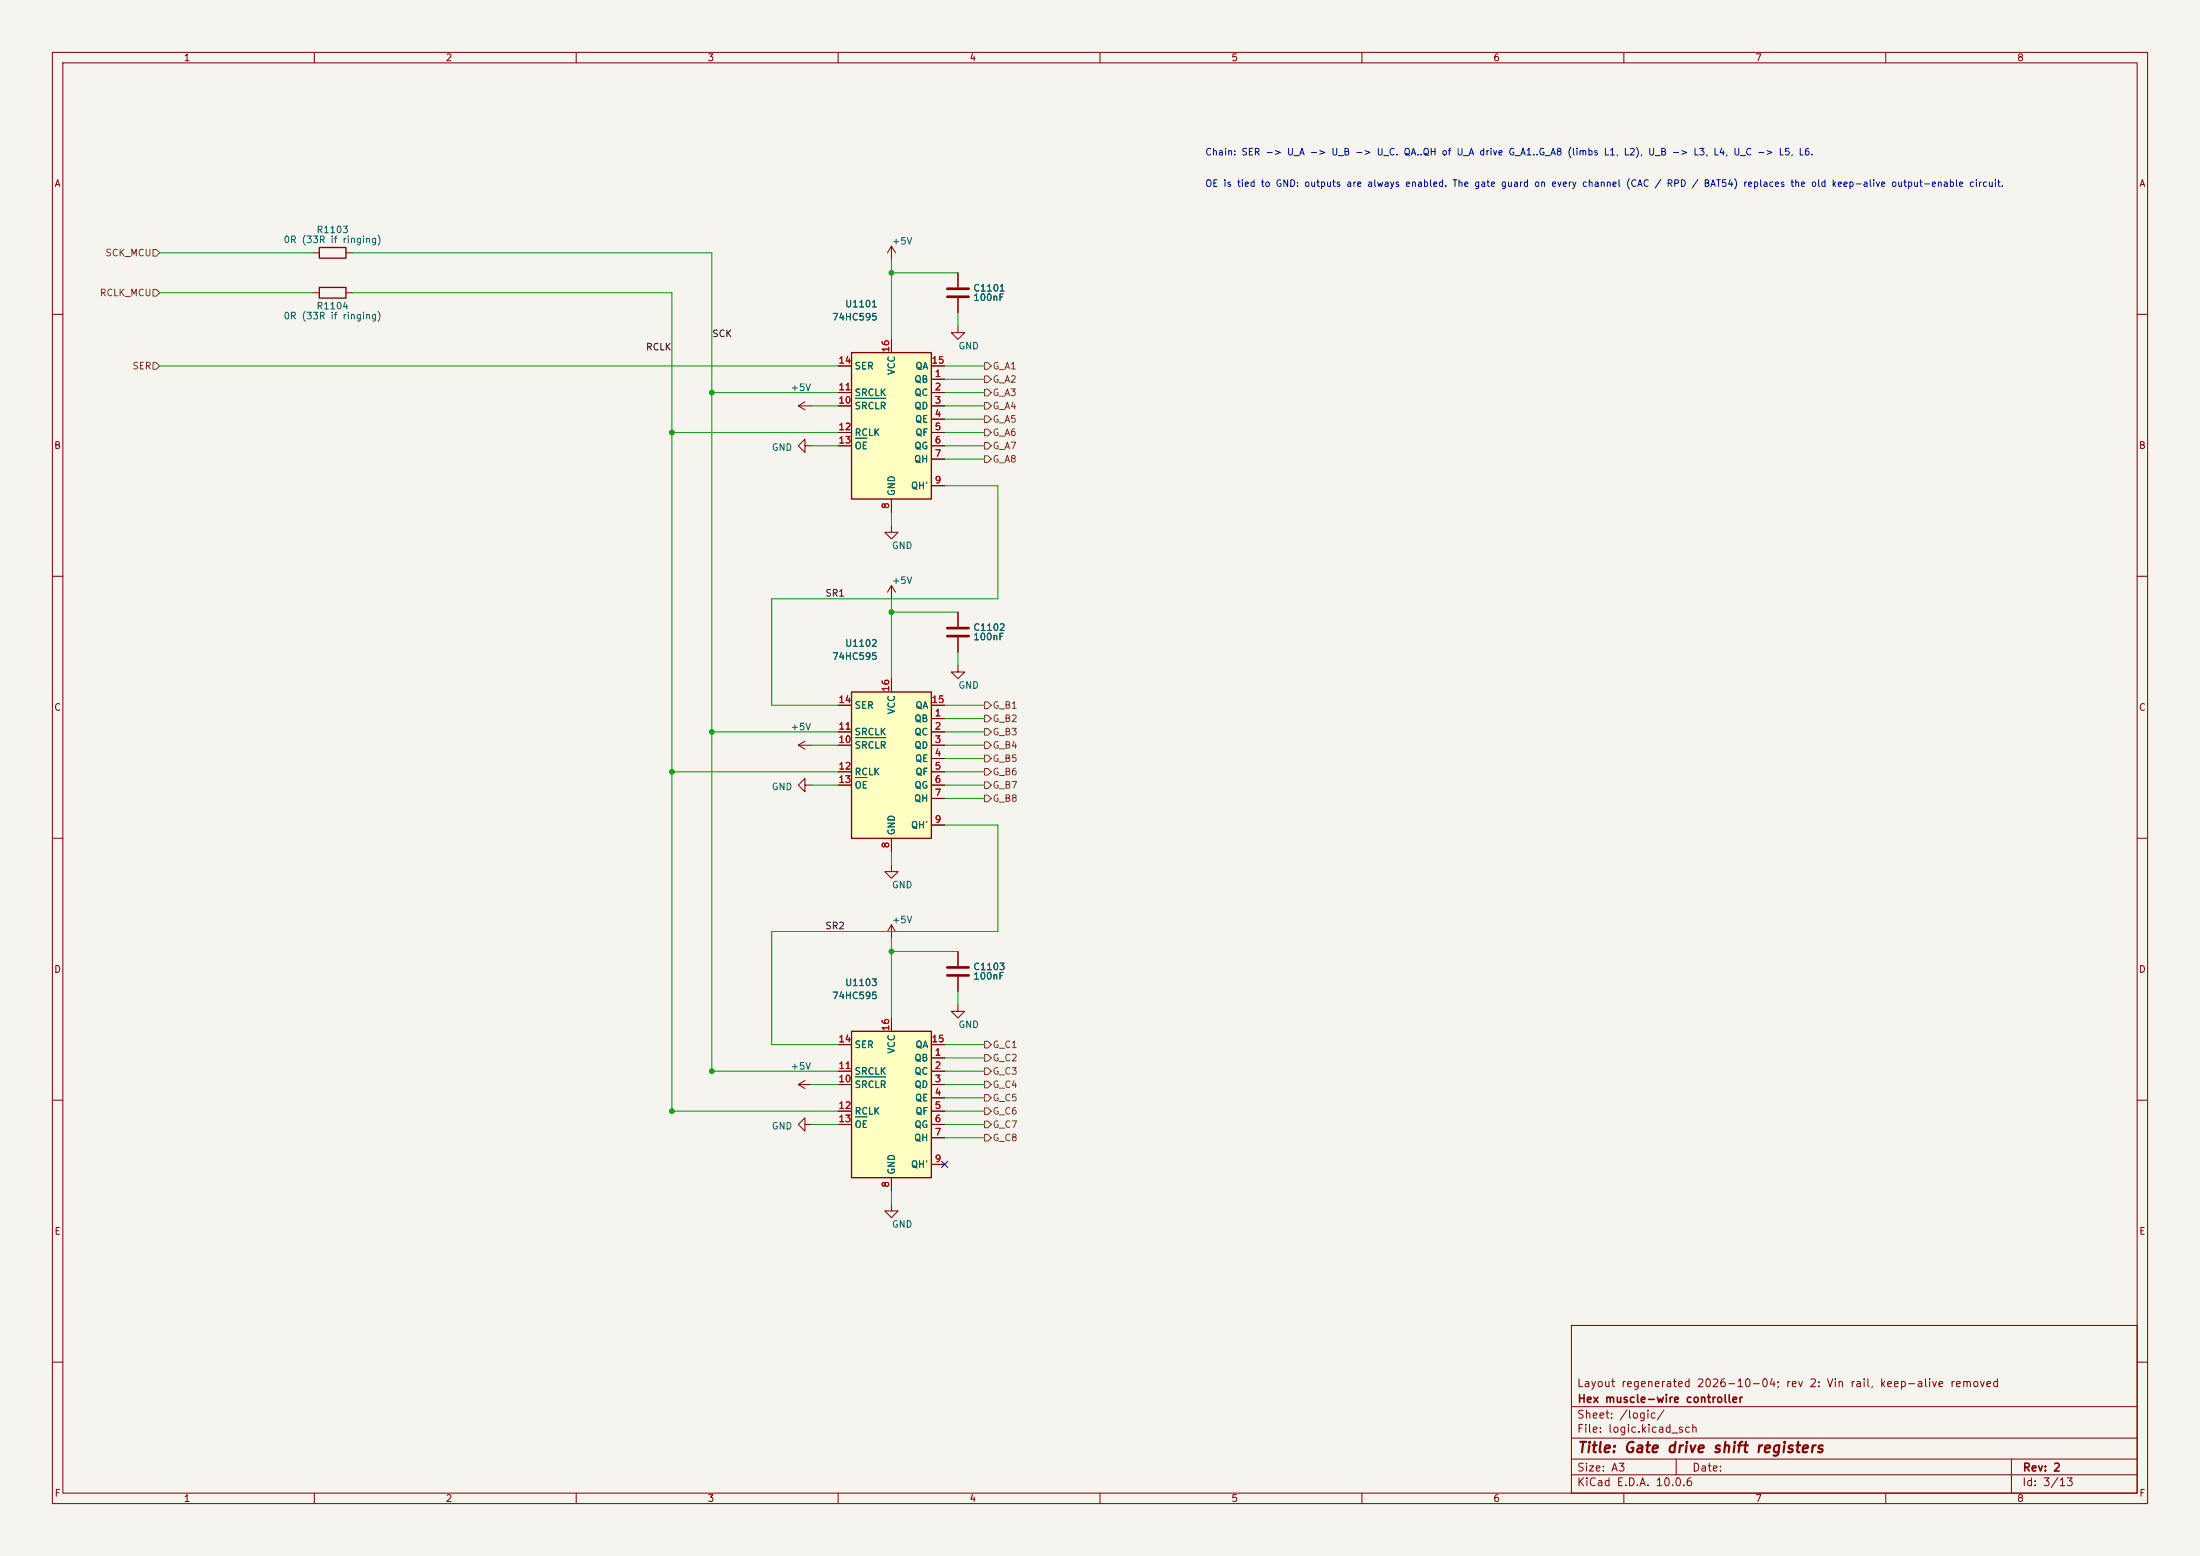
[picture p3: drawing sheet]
(kicad_sch (version 20230121) (generator eeschema)
 (paper "A3")
 (title_block (title "Gate drive shift registers") (rev "2") (company "Hex muscle-wire controller") (comment 1 "Layout regenerated 2026-10-04; rev 2: Vin rail, keep-alive removed"))
 (lib_symbols
  (symbol "Device:R" (pin_numbers hide) (pin_names (offset 0)) (in_bom yes) (on_board yes)
  (property "Reference" "R" (at 2.032 0 90) (effects (font (size 1.27 1.27))))
  (property "Value" "R" (at 0 0 90) (effects (font (size 1.27 1.27))))
  (property "Footprint" "" (at -1.778 0 90) (effects (font (size 1.27 1.27)) hide))
  (property "Datasheet" "~" (at 0 0 0) (effects (font (size 1.27 1.27)) hide))
  (symbol "R_0_1"
   (rectangle (start -1.016 -2.54) (end 1.016 2.54) (stroke (width 0.254) (type default)) (fill (type none))))
  (symbol "R_1_1"
   (pin passive line (at 0 3.81 270) (length 1.27) (name "~" (effects (font (size 1.27 1.27)))) (number "1" (effects (font (size 1.27 1.27)))))
   (pin passive line (at 0 -3.81 90) (length 1.27) (name "~" (effects (font (size 1.27 1.27)))) (number "2" (effects (font (size 1.27 1.27)))))))
  (symbol "Device:C" (pin_numbers hide) (pin_names (offset 0.254)) (in_bom yes) (on_board yes)
  (property "Reference" "C" (at 0.635 2.54 0) (effects (font (size 1.27 1.27)) (justify left)))
  (property "Value" "C" (at 0.635 -2.54 0) (effects (font (size 1.27 1.27)) (justify left)))
  (property "Footprint" "" (at 0.9652 -3.81 0) (effects (font (size 1.27 1.27)) hide))
  (property "Datasheet" "~" (at 0 0 0) (effects (font (size 1.27 1.27)) hide))
  (symbol "C_0_1"
   (polyline (pts (xy -2.032 -0.762) (xy 2.032 -0.762)) (stroke (width 0.508) (type default)) (fill (type none)))
   (polyline (pts (xy -2.032 0.762) (xy 2.032 0.762)) (stroke (width 0.508) (type default)) (fill (type none))))
  (symbol "C_1_1"
   (pin passive line (at 0 3.81 270) (length 2.794) (name "~" (effects (font (size 1.27 1.27)))) (number "1" (effects (font (size 1.27 1.27)))))
   (pin passive line (at 0 -3.81 90) (length 2.794) (name "~" (effects (font (size 1.27 1.27)))) (number "2" (effects (font (size 1.27 1.27)))))))
  (symbol "Device:D" (pin_numbers hide) (pin_names (offset 1.016) hide) (in_bom yes) (on_board yes)
  (property "Reference" "D" (at 0 2.54 0) (effects (font (size 1.27 1.27))))
  (property "Value" "D" (at 0 -2.54 0) (effects (font (size 1.27 1.27))))
  (property "Footprint" "" (at 0 0 0) (effects (font (size 1.27 1.27)) hide))
  (property "Datasheet" "~" (at 0 0 0) (effects (font (size 1.27 1.27)) hide))
  (property "Sim.Device" "D" (at 0 0 0) (effects (font (size 1.27 1.27)) hide))
  (property "Sim.Pins" "1=K 2=A" (at 0 0 0) (effects (font (size 1.27 1.27)) hide))
  (symbol "D_0_1"
   (polyline (pts (xy -1.27 1.27) (xy -1.27 -1.27)) (stroke (width 0.254) (type default)) (fill (type none)))
   (polyline (pts (xy 1.27 0) (xy -1.27 0)) (stroke (width 0) (type default)) (fill (type none)))
   (polyline (pts (xy 1.27 1.27) (xy 1.27 -1.27) (xy -1.27 0) (xy 1.27 1.27)) (stroke (width 0.254) (type default)) (fill (type none))))
  (symbol "D_1_1"
   (pin passive line (at -3.81 0 0) (length 2.54) (name "K" (effects (font (size 1.27 1.27)))) (number "1" (effects (font (size 1.27 1.27)))))
   (pin passive line (at 3.81 0 180) (length 2.54) (name "A" (effects (font (size 1.27 1.27)))) (number "2" (effects (font (size 1.27 1.27)))))))
  (symbol "hex_ctrl:Q_NMOS_GSD" (pin_names (offset 0) hide) (in_bom yes) (on_board yes)
  (property "Reference" "Q" (at 5.08 1.27 0) (effects (font (size 1.27 1.27)) (justify left)))
  (property "Value" "Q_NMOS_GSD" (at 5.08 -1.27 0) (effects (font (size 1.27 1.27)) (justify left)))
  (property "Footprint" "" (at 5.08 2.54 0) (effects (font (size 1.27 1.27)) hide))
  (property "Datasheet" "~" (at 0 0 0) (effects (font (size 1.27 1.27)) hide))
  (symbol "Q_NMOS_GSD_0_1"
   (polyline (pts (xy 0.254 0) (xy -2.54 0)) (stroke (width 0) (type default)) (fill (type none)))
   (polyline (pts (xy 0.254 1.905) (xy 0.254 -1.905)) (stroke (width 0.254) (type default)) (fill (type none)))
   (polyline (pts (xy 0.762 -1.27) (xy 0.762 -2.286)) (stroke (width 0.254) (type default)) (fill (type none)))
   (polyline (pts (xy 0.762 0.508) (xy 0.762 -0.508)) (stroke (width 0.254) (type default)) (fill (type none)))
   (polyline (pts (xy 0.762 2.286) (xy 0.762 1.27)) (stroke (width 0.254) (type default)) (fill (type none)))
   (polyline (pts (xy 2.54 2.54) (xy 2.54 1.778)) (stroke (width 0) (type default)) (fill (type none)))
   (polyline (pts (xy 2.54 -2.54) (xy 2.54 0) (xy 0.762 0)) (stroke (width 0) (type default)) (fill (type none)))
   (polyline (pts (xy 0.762 -1.778) (xy 3.302 -1.778) (xy 3.302 1.778) (xy 0.762 1.778)) (stroke (width 0) (type default)) (fill (type none)))
   (polyline (pts (xy 1.016 0) (xy 2.032 0.381) (xy 2.032 -0.381) (xy 1.016 0)) (stroke (width 0) (type default)) (fill (type outline)))
   (polyline (pts (xy 2.794 0.508) (xy 2.921 0.381) (xy 3.683 0.381) (xy 3.81 0.254)) (stroke (width 0) (type default)) (fill (type none)))
   (polyline (pts (xy 3.302 0.381) (xy 2.921 -0.254) (xy 3.683 -0.254) (xy 3.302 0.381)) (stroke (width 0) (type default)) (fill (type none)))
   (circle (center 1.651 0) (radius 2.794) (stroke (width 0.254) (type default)) (fill (type none)))
   (circle (center 2.54 -1.778) (radius 0.254) (stroke (width 0) (type default)) (fill (type outline)))
   (circle (center 2.54 1.778) (radius 0.254) (stroke (width 0) (type default)) (fill (type outline))))
  (symbol "Q_NMOS_GSD_1_1"
   (pin input line (at -5.08 0 0) (length 2.54) (name "G" (effects (font (size 1.27 1.27)))) (number "1" (effects (font (size 1.27 1.27)))))
   (pin passive line (at 2.54 -5.08 90) (length 2.54) (name "S" (effects (font (size 1.27 1.27)))) (number "2" (effects (font (size 1.27 1.27)))))
   (pin passive line (at 2.54 5.08 270) (length 2.54) (name "D" (effects (font (size 1.27 1.27)))) (number "3" (effects (font (size 1.27 1.27)))))))
  (symbol "hex_ctrl:SolderJumper_2_Open" (pin_names (offset 0) hide) (in_bom yes) (on_board yes)
  (property "Reference" "JP" (at 0 2.032 0) (effects (font (size 1.27 1.27))))
  (property "Value" "SolderJumper_2_Open" (at 0 -2.54 0) (effects (font (size 1.27 1.27))))
  (property "Footprint" "" (at 0 0 0) (effects (font (size 1.27 1.27)) hide))
  (property "Datasheet" "~" (at 0 0 0) (effects (font (size 1.27 1.27)) hide))
  (symbol "SolderJumper_2_Open_0_1"
   (arc (start -0.254 1.016) (mid -1.2656 0) (end -0.254 -1.016) (stroke (width 0) (type default)) (fill (type none)))
   (arc (start -0.254 1.016) (mid -1.2656 0) (end -0.254 -1.016) (stroke (width 0) (type default)) (fill (type outline)))
   (polyline (pts (xy -0.254 1.016) (xy -0.254 -1.016)) (stroke (width 0) (type default)) (fill (type none)))
   (polyline (pts (xy 0.254 1.016) (xy 0.254 -1.016)) (stroke (width 0) (type default)) (fill (type none)))
   (arc (start 0.254 -1.016) (mid 1.2656 0) (end 0.254 1.016) (stroke (width 0) (type default)) (fill (type none)))
   (arc (start 0.254 -1.016) (mid 1.2656 0) (end 0.254 1.016) (stroke (width 0) (type default)) (fill (type outline))))
  (symbol "SolderJumper_2_Open_1_1"
   (pin passive line (at -3.81 0 0) (length 2.54) (name "A" (effects (font (size 1.27 1.27)))) (number "1" (effects (font (size 1.27 1.27)))))
   (pin passive line (at 3.81 0 180) (length 2.54) (name "B" (effects (font (size 1.27 1.27)))) (number "2" (effects (font (size 1.27 1.27)))))))
  (symbol "74xx:74HC595" (in_bom yes) (on_board yes)
  (property "Reference" "U" (at -7.62 13.97 0) (effects (font (size 1.27 1.27))))
  (property "Value" "74HC595" (at -7.62 -16.51 0) (effects (font (size 1.27 1.27))))
  (property "Footprint" "" (at 0 0 0) (effects (font (size 1.27 1.27)) hide))
  (property "Datasheet" "http://www.ti.com/lit/ds/symlink/sn74hc595.pdf" (at 0 0 0) (effects (font (size 1.27 1.27)) hide))
  (symbol "74HC595_1_0"
   (pin tri_state line (at 10.16 7.62 180) (length 2.54) (name "QB" (effects (font (size 1.27 1.27)))) (number "1" (effects (font (size 1.27 1.27)))))
   (pin input line (at -10.16 2.54 0) (length 2.54) (name "~{SRCLR}" (effects (font (size 1.27 1.27)))) (number "10" (effects (font (size 1.27 1.27)))))
   (pin input line (at -10.16 5.08 0) (length 2.54) (name "SRCLK" (effects (font (size 1.27 1.27)))) (number "11" (effects (font (size 1.27 1.27)))))
   (pin input line (at -10.16 -2.54 0) (length 2.54) (name "RCLK" (effects (font (size 1.27 1.27)))) (number "12" (effects (font (size 1.27 1.27)))))
   (pin input line (at -10.16 -5.08 0) (length 2.54) (name "~{OE}" (effects (font (size 1.27 1.27)))) (number "13" (effects (font (size 1.27 1.27)))))
   (pin input line (at -10.16 10.16 0) (length 2.54) (name "SER" (effects (font (size 1.27 1.27)))) (number "14" (effects (font (size 1.27 1.27)))))
   (pin tri_state line (at 10.16 10.16 180) (length 2.54) (name "QA" (effects (font (size 1.27 1.27)))) (number "15" (effects (font (size 1.27 1.27)))))
   (pin power_in line (at 0 15.24 270) (length 2.54) (name "VCC" (effects (font (size 1.27 1.27)))) (number "16" (effects (font (size 1.27 1.27)))))
   (pin tri_state line (at 10.16 5.08 180) (length 2.54) (name "QC" (effects (font (size 1.27 1.27)))) (number "2" (effects (font (size 1.27 1.27)))))
   (pin tri_state line (at 10.16 2.54 180) (length 2.54) (name "QD" (effects (font (size 1.27 1.27)))) (number "3" (effects (font (size 1.27 1.27)))))
   (pin tri_state line (at 10.16 0 180) (length 2.54) (name "QE" (effects (font (size 1.27 1.27)))) (number "4" (effects (font (size 1.27 1.27)))))
   (pin tri_state line (at 10.16 -2.54 180) (length 2.54) (name "QF" (effects (font (size 1.27 1.27)))) (number "5" (effects (font (size 1.27 1.27)))))
   (pin tri_state line (at 10.16 -5.08 180) (length 2.54) (name "QG" (effects (font (size 1.27 1.27)))) (number "6" (effects (font (size 1.27 1.27)))))
   (pin tri_state line (at 10.16 -7.62 180) (length 2.54) (name "QH" (effects (font (size 1.27 1.27)))) (number "7" (effects (font (size 1.27 1.27)))))
   (pin power_in line (at 0 -17.78 90) (length 2.54) (name "GND" (effects (font (size 1.27 1.27)))) (number "8" (effects (font (size 1.27 1.27)))))
   (pin output line (at 10.16 -12.7 180) (length 2.54) (name "QH'" (effects (font (size 1.27 1.27)))) (number "9" (effects (font (size 1.27 1.27))))))
  (symbol "74HC595_1_1"
   (rectangle (start -7.62 12.7) (end 7.62 -15.24) (stroke (width 0.254) (type default)) (fill (type background)))))
  (symbol "power:+5V" (power) (pin_names (offset 0)) (in_bom yes) (on_board yes)
  (property "Reference" "#PWR" (at 0 -3.81 0) (effects (font (size 1.27 1.27)) hide))
  (property "Value" "+5V" (at 0 3.556 0) (effects (font (size 1.27 1.27))))
  (property "Footprint" "" (at 0 0 0) (effects (font (size 1.27 1.27)) hide))
  (property "Datasheet" "" (at 0 0 0) (effects (font (size 1.27 1.27)) hide))
  (symbol "+5V_0_1"
   (polyline (pts (xy -0.762 1.27) (xy 0 2.54)) (stroke (width 0) (type default)) (fill (type none)))
   (polyline (pts (xy 0 0) (xy 0 2.54)) (stroke (width 0) (type default)) (fill (type none)))
   (polyline (pts (xy 0 2.54) (xy 0.762 1.27)) (stroke (width 0) (type default)) (fill (type none))))
  (symbol "+5V_1_1"
   (pin power_in line (at 0 0 90) (length 0) hide (name "+5V" (effects (font (size 1.27 1.27)))) (number "1" (effects (font (size 1.27 1.27)))))))
  (symbol "power:GND" (power) (pin_names (offset 0)) (in_bom yes) (on_board yes)
  (property "Reference" "#PWR" (at 0 -6.35 0) (effects (font (size 1.27 1.27)) hide))
  (property "Value" "GND" (at 0 -3.81 0) (effects (font (size 1.27 1.27))))
  (property "Footprint" "" (at 0 0 0) (effects (font (size 1.27 1.27)) hide))
  (property "Datasheet" "" (at 0 0 0) (effects (font (size 1.27 1.27)) hide))
  (symbol "GND_0_1"
   (polyline (pts (xy 0 0) (xy 0 -1.27) (xy 1.27 -1.27) (xy 0 -2.54) (xy -1.27 -1.27) (xy 0 -1.27)) (stroke (width 0) (type default)) (fill (type none))))
  (symbol "GND_1_1"
   (pin power_in line (at 0 0 270) (length 0) hide (name "GND" (effects (font (size 1.27 1.27)))) (number "1" (effects (font (size 1.27 1.27))))))))
 (symbol (lib_id "74xx:74HC595") (at 170.18 80.01 0) (unit 1) (in_bom yes) (on_board yes) (dnp no)
  (property "Reference" "U1101" (at 167.64 58.01 0) (effects (font (size 1.27 1.27)) (justify right)))
  (property "Value" "74HC595" (at 167.64 60.51 0) (effects (font (size 1.27 1.27)) (justify right)))
  (property "Footprint" "Package_SO:TSSOP-16_4.4x5mm_P0.65mm" (at 170.18 85.01 0) (effects (font (size 1.27 1.27)) (justify left) hide))
  (property "Datasheet" "~" (at 170.18 80.01 0) (effects (font (size 1.27 1.27)) (justify left) hide)) (pin "1") (pin "10") (pin "11") (pin "12") (pin "13") (pin "14") (pin "15") (pin "16") (pin "2") (pin "3") (pin "4") (pin "5") (pin "6") (pin "7") (pin "8") (pin "9"))
 (wire (pts (xy 170.18 64.77) (xy 170.18 52.07)) (stroke (width 0) (type default)))
 (junction (at 170.18 52.07) (diameter 0) (color 0 0 0 0))
 (wire (pts (xy 170.18 52.07) (xy 170.18 49.53)) (stroke (width 0) (type default)))
 (symbol (lib_id "power:+5V") (at 170.18 49.53 0) (unit 1) (in_bom no) (on_board yes) (dnp no)
  (property "Reference" "#PWR1101" (at 170.18 53.53 0) (effects (font (size 1.27 1.27)) (justify left) hide))
  (property "Value" "+5V" (at 170.18 46.03 0) (effects (font (size 1.27 1.27)) (justify left)))
  (property "Footprint" "" (at 170.18 54.53 0) (effects (font (size 1.27 1.27)) (justify left) hide))
  (property "Datasheet" "~" (at 170.18 49.53 0) (effects (font (size 1.27 1.27)) (justify left) hide)) (pin "1"))
 (symbol (lib_id "Device:C") (at 182.88 55.88 0) (unit 1) (in_bom yes) (on_board yes) (dnp no)
  (property "Reference" "C1101" (at 185.712 54.98 0) (effects (font (size 1.27 1.27)) (justify left)))
  (property "Value" "100nF" (at 185.712 56.78 0) (effects (font (size 1.27 1.27)) (justify left)))
  (property "Footprint" "Capacitor_SMD:C_0402_1005Metric" (at 182.88 60.88 0) (effects (font (size 1.27 1.27)) (justify left) hide))
  (property "Datasheet" "~" (at 182.88 55.88 0) (effects (font (size 1.27 1.27)) (justify left) hide)) (pin "1") (pin "2"))
 (wire (pts (xy 170.18 52.07) (xy 182.88 52.07)) (stroke (width 0) (type default)))
 (wire (pts (xy 182.88 59.69) (xy 182.88 62.23)) (stroke (width 0) (type default)))
 (symbol (lib_id "power:GND") (at 182.88 62.23 0) (unit 1) (in_bom no) (on_board yes) (dnp no)
  (property "Reference" "#PWR1102" (at 182.88 66.23 0) (effects (font (size 1.27 1.27)) (justify left) hide))
  (property "Value" "GND" (at 182.88 66.03 0) (effects (font (size 1.27 1.27)) (justify left)))
  (property "Footprint" "" (at 182.88 67.23 0) (effects (font (size 1.27 1.27)) (justify left) hide))
  (property "Datasheet" "~" (at 182.88 62.23 0) (effects (font (size 1.27 1.27)) (justify left) hide)) (pin "1"))
 (wire (pts (xy 170.18 97.79) (xy 170.18 100.33)) (stroke (width 0) (type default)))
 (symbol (lib_id "power:GND") (at 170.18 100.33 0) (unit 1) (in_bom no) (on_board yes) (dnp no)
  (property "Reference" "#PWR1103" (at 170.18 104.33 0) (effects (font (size 1.27 1.27)) (justify left) hide))
  (property "Value" "GND" (at 170.18 104.13 0) (effects (font (size 1.27 1.27)) (justify left)))
  (property "Footprint" "" (at 170.18 105.33 0) (effects (font (size 1.27 1.27)) (justify left) hide))
  (property "Datasheet" "~" (at 170.18 100.33 0) (effects (font (size 1.27 1.27)) (justify left) hide)) (pin "1"))
 (wire (pts (xy 160.02 77.47) (xy 154.94 77.47)) (stroke (width 0) (type default)))
 (symbol (lib_id "power:+5V") (at 154.94 77.47 90) (unit 1) (in_bom no) (on_board yes) (dnp no)
  (property "Reference" "#PWR1104" (at 154.94 81.47 90) (effects (font (size 1.27 1.27)) (justify left) hide))
  (property "Value" "+5V" (at 154.94 73.97 90) (effects (font (size 1.27 1.27)) (justify left)))
  (property "Footprint" "" (at 154.94 82.47 0) (effects (font (size 1.27 1.27)) (justify left) hide))
  (property "Datasheet" "~" (at 154.94 77.47 0) (effects (font (size 1.27 1.27)) (justify left) hide)) (pin "1"))
 (wire (pts (xy 180.34 69.85) (xy 187.96 69.85)) (stroke (width 0) (type default)))
 (hierarchical_label "G_A1" (shape output) (at 187.96 69.85 0) (effects (font (size 1.27 1.27)) (justify left)))
 (wire (pts (xy 180.34 72.39) (xy 187.96 72.39)) (stroke (width 0) (type default)))
 (hierarchical_label "G_A2" (shape output) (at 187.96 72.39 0) (effects (font (size 1.27 1.27)) (justify left)))
 (wire (pts (xy 180.34 74.93) (xy 187.96 74.93)) (stroke (width 0) (type default)))
 (hierarchical_label "G_A3" (shape output) (at 187.96 74.93 0) (effects (font (size 1.27 1.27)) (justify left)))
 (wire (pts (xy 180.34 77.47) (xy 187.96 77.47)) (stroke (width 0) (type default)))
 (hierarchical_label "G_A4" (shape output) (at 187.96 77.47 0) (effects (font (size 1.27 1.27)) (justify left)))
 (wire (pts (xy 180.34 80.01) (xy 187.96 80.01)) (stroke (width 0) (type default)))
 (hierarchical_label "G_A5" (shape output) (at 187.96 80.01 0) (effects (font (size 1.27 1.27)) (justify left)))
 (wire (pts (xy 180.34 82.55) (xy 187.96 82.55)) (stroke (width 0) (type default)))
 (hierarchical_label "G_A6" (shape output) (at 187.96 82.55 0) (effects (font (size 1.27 1.27)) (justify left)))
 (wire (pts (xy 180.34 85.09) (xy 187.96 85.09)) (stroke (width 0) (type default)))
 (hierarchical_label "G_A7" (shape output) (at 187.96 85.09 0) (effects (font (size 1.27 1.27)) (justify left)))
 (wire (pts (xy 180.34 87.63) (xy 187.96 87.63)) (stroke (width 0) (type default)))
 (hierarchical_label "G_A8" (shape output) (at 187.96 87.63 0) (effects (font (size 1.27 1.27)) (justify left)))
 (symbol (lib_id "74xx:74HC595") (at 170.18 144.78 0) (unit 1) (in_bom yes) (on_board yes) (dnp no)
  (property "Reference" "U1102" (at 167.64 122.78 0) (effects (font (size 1.27 1.27)) (justify right)))
  (property "Value" "74HC595" (at 167.64 125.28 0) (effects (font (size 1.27 1.27)) (justify right)))
  (property "Footprint" "Package_SO:TSSOP-16_4.4x5mm_P0.65mm" (at 170.18 149.78 0) (effects (font (size 1.27 1.27)) (justify left) hide))
  (property "Datasheet" "~" (at 170.18 144.78 0) (effects (font (size 1.27 1.27)) (justify left) hide)) (pin "1") (pin "10") (pin "11") (pin "12") (pin "13") (pin "14") (pin "15") (pin "16") (pin "2") (pin "3") (pin "4") (pin "5") (pin "6") (pin "7") (pin "8") (pin "9"))
 (wire (pts (xy 170.18 129.54) (xy 170.18 116.84)) (stroke (width 0) (type default)))
 (junction (at 170.18 116.84) (diameter 0) (color 0 0 0 0))
 (wire (pts (xy 170.18 116.84) (xy 170.18 114.3)) (stroke (width 0) (type default)))
 (symbol (lib_id "power:+5V") (at 170.18 114.3 0) (unit 1) (in_bom no) (on_board yes) (dnp no)
  (property "Reference" "#PWR1105" (at 170.18 118.3 0) (effects (font (size 1.27 1.27)) (justify left) hide))
  (property "Value" "+5V" (at 170.18 110.8 0) (effects (font (size 1.27 1.27)) (justify left)))
  (property "Footprint" "" (at 170.18 119.3 0) (effects (font (size 1.27 1.27)) (justify left) hide))
  (property "Datasheet" "~" (at 170.18 114.3 0) (effects (font (size 1.27 1.27)) (justify left) hide)) (pin "1"))
 (symbol (lib_id "Device:C") (at 182.88 120.65 0) (unit 1) (in_bom yes) (on_board yes) (dnp no)
  (property "Reference" "C1102" (at 185.712 119.75 0) (effects (font (size 1.27 1.27)) (justify left)))
  (property "Value" "100nF" (at 185.712 121.55 0) (effects (font (size 1.27 1.27)) (justify left)))
  (property "Footprint" "Capacitor_SMD:C_0402_1005Metric" (at 182.88 125.65 0) (effects (font (size 1.27 1.27)) (justify left) hide))
  (property "Datasheet" "~" (at 182.88 120.65 0) (effects (font (size 1.27 1.27)) (justify left) hide)) (pin "1") (pin "2"))
 (wire (pts (xy 170.18 116.84) (xy 182.88 116.84)) (stroke (width 0) (type default)))
 (wire (pts (xy 182.88 124.46) (xy 182.88 127)) (stroke (width 0) (type default)))
 (symbol (lib_id "power:GND") (at 182.88 127 0) (unit 1) (in_bom no) (on_board yes) (dnp no)
  (property "Reference" "#PWR1106" (at 182.88 131 0) (effects (font (size 1.27 1.27)) (justify left) hide))
  (property "Value" "GND" (at 182.88 130.8 0) (effects (font (size 1.27 1.27)) (justify left)))
  (property "Footprint" "" (at 182.88 132 0) (effects (font (size 1.27 1.27)) (justify left) hide))
  (property "Datasheet" "~" (at 182.88 127 0) (effects (font (size 1.27 1.27)) (justify left) hide)) (pin "1"))
 (wire (pts (xy 170.18 162.56) (xy 170.18 165.1)) (stroke (width 0) (type default)))
 (symbol (lib_id "power:GND") (at 170.18 165.1 0) (unit 1) (in_bom no) (on_board yes) (dnp no)
  (property "Reference" "#PWR1107" (at 170.18 169.1 0) (effects (font (size 1.27 1.27)) (justify left) hide))
  (property "Value" "GND" (at 170.18 168.9 0) (effects (font (size 1.27 1.27)) (justify left)))
  (property "Footprint" "" (at 170.18 170.1 0) (effects (font (size 1.27 1.27)) (justify left) hide))
  (property "Datasheet" "~" (at 170.18 165.1 0) (effects (font (size 1.27 1.27)) (justify left) hide)) (pin "1"))
 (wire (pts (xy 160.02 142.24) (xy 154.94 142.24)) (stroke (width 0) (type default)))
 (symbol (lib_id "power:+5V") (at 154.94 142.24 90) (unit 1) (in_bom no) (on_board yes) (dnp no)
  (property "Reference" "#PWR1108" (at 154.94 146.24 90) (effects (font (size 1.27 1.27)) (justify left) hide))
  (property "Value" "+5V" (at 154.94 138.74 90) (effects (font (size 1.27 1.27)) (justify left)))
  (property "Footprint" "" (at 154.94 147.24 0) (effects (font (size 1.27 1.27)) (justify left) hide))
  (property "Datasheet" "~" (at 154.94 142.24 0) (effects (font (size 1.27 1.27)) (justify left) hide)) (pin "1"))
 (wire (pts (xy 180.34 134.62) (xy 187.96 134.62)) (stroke (width 0) (type default)))
 (hierarchical_label "G_B1" (shape output) (at 187.96 134.62 0) (effects (font (size 1.27 1.27)) (justify left)))
 (wire (pts (xy 180.34 137.16) (xy 187.96 137.16)) (stroke (width 0) (type default)))
 (hierarchical_label "G_B2" (shape output) (at 187.96 137.16 0) (effects (font (size 1.27 1.27)) (justify left)))
 (wire (pts (xy 180.34 139.7) (xy 187.96 139.7)) (stroke (width 0) (type default)))
 (hierarchical_label "G_B3" (shape output) (at 187.96 139.7 0) (effects (font (size 1.27 1.27)) (justify left)))
 (wire (pts (xy 180.34 142.24) (xy 187.96 142.24)) (stroke (width 0) (type default)))
 (hierarchical_label "G_B4" (shape output) (at 187.96 142.24 0) (effects (font (size 1.27 1.27)) (justify left)))
 (wire (pts (xy 180.34 144.78) (xy 187.96 144.78)) (stroke (width 0) (type default)))
 (hierarchical_label "G_B5" (shape output) (at 187.96 144.78 0) (effects (font (size 1.27 1.27)) (justify left)))
 (wire (pts (xy 180.34 147.32) (xy 187.96 147.32)) (stroke (width 0) (type default)))
 (hierarchical_label "G_B6" (shape output) (at 187.96 147.32 0) (effects (font (size 1.27 1.27)) (justify left)))
 (wire (pts (xy 180.34 149.86) (xy 187.96 149.86)) (stroke (width 0) (type default)))
 (hierarchical_label "G_B7" (shape output) (at 187.96 149.86 0) (effects (font (size 1.27 1.27)) (justify left)))
 (wire (pts (xy 180.34 152.4) (xy 187.96 152.4)) (stroke (width 0) (type default)))
 (hierarchical_label "G_B8" (shape output) (at 187.96 152.4 0) (effects (font (size 1.27 1.27)) (justify left)))
 (symbol (lib_id "74xx:74HC595") (at 170.18 209.55 0) (unit 1) (in_bom yes) (on_board yes) (dnp no)
  (property "Reference" "U1103" (at 167.64 187.55 0) (effects (font (size 1.27 1.27)) (justify right)))
  (property "Value" "74HC595" (at 167.64 190.05 0) (effects (font (size 1.27 1.27)) (justify right)))
  (property "Footprint" "Package_SO:TSSOP-16_4.4x5mm_P0.65mm" (at 170.18 214.55 0) (effects (font (size 1.27 1.27)) (justify left) hide))
  (property "Datasheet" "~" (at 170.18 209.55 0) (effects (font (size 1.27 1.27)) (justify left) hide)) (pin "1") (pin "10") (pin "11") (pin "12") (pin "13") (pin "14") (pin "15") (pin "16") (pin "2") (pin "3") (pin "4") (pin "5") (pin "6") (pin "7") (pin "8") (pin "9"))
 (wire (pts (xy 170.18 194.31) (xy 170.18 181.61)) (stroke (width 0) (type default)))
 (junction (at 170.18 181.61) (diameter 0) (color 0 0 0 0))
 (wire (pts (xy 170.18 181.61) (xy 170.18 179.07)) (stroke (width 0) (type default)))
 (symbol (lib_id "power:+5V") (at 170.18 179.07 0) (unit 1) (in_bom no) (on_board yes) (dnp no)
  (property "Reference" "#PWR1109" (at 170.18 183.07 0) (effects (font (size 1.27 1.27)) (justify left) hide))
  (property "Value" "+5V" (at 170.18 175.57 0) (effects (font (size 1.27 1.27)) (justify left)))
  (property "Footprint" "" (at 170.18 184.07 0) (effects (font (size 1.27 1.27)) (justify left) hide))
  (property "Datasheet" "~" (at 170.18 179.07 0) (effects (font (size 1.27 1.27)) (justify left) hide)) (pin "1"))
 (symbol (lib_id "Device:C") (at 182.88 185.42 0) (unit 1) (in_bom yes) (on_board yes) (dnp no)
  (property "Reference" "C1103" (at 185.712 184.52 0) (effects (font (size 1.27 1.27)) (justify left)))
  (property "Value" "100nF" (at 185.712 186.32 0) (effects (font (size 1.27 1.27)) (justify left)))
  (property "Footprint" "Capacitor_SMD:C_0402_1005Metric" (at 182.88 190.42 0) (effects (font (size 1.27 1.27)) (justify left) hide))
  (property "Datasheet" "~" (at 182.88 185.42 0) (effects (font (size 1.27 1.27)) (justify left) hide)) (pin "1") (pin "2"))
 (wire (pts (xy 170.18 181.61) (xy 182.88 181.61)) (stroke (width 0) (type default)))
 (wire (pts (xy 182.88 189.23) (xy 182.88 191.77)) (stroke (width 0) (type default)))
 (symbol (lib_id "power:GND") (at 182.88 191.77 0) (unit 1) (in_bom no) (on_board yes) (dnp no)
  (property "Reference" "#PWR1110" (at 182.88 195.77 0) (effects (font (size 1.27 1.27)) (justify left) hide))
  (property "Value" "GND" (at 182.88 195.57 0) (effects (font (size 1.27 1.27)) (justify left)))
  (property "Footprint" "" (at 182.88 196.77 0) (effects (font (size 1.27 1.27)) (justify left) hide))
  (property "Datasheet" "~" (at 182.88 191.77 0) (effects (font (size 1.27 1.27)) (justify left) hide)) (pin "1"))
 (wire (pts (xy 170.18 227.33) (xy 170.18 229.87)) (stroke (width 0) (type default)))
 (symbol (lib_id "power:GND") (at 170.18 229.87 0) (unit 1) (in_bom no) (on_board yes) (dnp no)
  (property "Reference" "#PWR1111" (at 170.18 233.87 0) (effects (font (size 1.27 1.27)) (justify left) hide))
  (property "Value" "GND" (at 170.18 233.67 0) (effects (font (size 1.27 1.27)) (justify left)))
  (property "Footprint" "" (at 170.18 234.87 0) (effects (font (size 1.27 1.27)) (justify left) hide))
  (property "Datasheet" "~" (at 170.18 229.87 0) (effects (font (size 1.27 1.27)) (justify left) hide)) (pin "1"))
 (wire (pts (xy 160.02 207.01) (xy 154.94 207.01)) (stroke (width 0) (type default)))
 (symbol (lib_id "power:+5V") (at 154.94 207.01 90) (unit 1) (in_bom no) (on_board yes) (dnp no)
  (property "Reference" "#PWR1112" (at 154.94 211.01 90) (effects (font (size 1.27 1.27)) (justify left) hide))
  (property "Value" "+5V" (at 154.94 203.51 90) (effects (font (size 1.27 1.27)) (justify left)))
  (property "Footprint" "" (at 154.94 212.01 0) (effects (font (size 1.27 1.27)) (justify left) hide))
  (property "Datasheet" "~" (at 154.94 207.01 0) (effects (font (size 1.27 1.27)) (justify left) hide)) (pin "1"))
 (wire (pts (xy 180.34 199.39) (xy 187.96 199.39)) (stroke (width 0) (type default)))
 (hierarchical_label "G_C1" (shape output) (at 187.96 199.39 0) (effects (font (size 1.27 1.27)) (justify left)))
 (wire (pts (xy 180.34 201.93) (xy 187.96 201.93)) (stroke (width 0) (type default)))
 (hierarchical_label "G_C2" (shape output) (at 187.96 201.93 0) (effects (font (size 1.27 1.27)) (justify left)))
 (wire (pts (xy 180.34 204.47) (xy 187.96 204.47)) (stroke (width 0) (type default)))
 (hierarchical_label "G_C3" (shape output) (at 187.96 204.47 0) (effects (font (size 1.27 1.27)) (justify left)))
 (wire (pts (xy 180.34 207.01) (xy 187.96 207.01)) (stroke (width 0) (type default)))
 (hierarchical_label "G_C4" (shape output) (at 187.96 207.01 0) (effects (font (size 1.27 1.27)) (justify left)))
 (wire (pts (xy 180.34 209.55) (xy 187.96 209.55)) (stroke (width 0) (type default)))
 (hierarchical_label "G_C5" (shape output) (at 187.96 209.55 0) (effects (font (size 1.27 1.27)) (justify left)))
 (wire (pts (xy 180.34 212.09) (xy 187.96 212.09)) (stroke (width 0) (type default)))
 (hierarchical_label "G_C6" (shape output) (at 187.96 212.09 0) (effects (font (size 1.27 1.27)) (justify left)))
 (wire (pts (xy 180.34 214.63) (xy 187.96 214.63)) (stroke (width 0) (type default)))
 (hierarchical_label "G_C7" (shape output) (at 187.96 214.63 0) (effects (font (size 1.27 1.27)) (justify left)))
 (wire (pts (xy 180.34 217.17) (xy 187.96 217.17)) (stroke (width 0) (type default)))
 (hierarchical_label "G_C8" (shape output) (at 187.96 217.17 0) (effects (font (size 1.27 1.27)) (justify left)))
 (wire (pts (xy 160.02 74.93) (xy 135.89 74.93)) (stroke (width 0) (type default)))
 (junction (at 135.89 74.93) (diameter 0) (color 0 0 0 0))
 (wire (pts (xy 160.02 82.55) (xy 128.27 82.55)) (stroke (width 0) (type default)))
 (junction (at 128.27 82.55) (diameter 0) (color 0 0 0 0))
 (wire (pts (xy 160.02 85.09) (xy 154.94 85.09)) (stroke (width 0) (type default)))
 (symbol (lib_id "power:GND") (at 154.94 85.09 270) (unit 1) (in_bom no) (on_board yes) (dnp no)
  (property "Reference" "#PWR1113" (at 154.94 89.09 90) (effects (font (size 1.27 1.27)) (justify left) hide))
  (property "Value" "GND" (at 151.34 85.39 90) (effects (font (size 1.27 1.27)) (justify right)))
  (property "Footprint" "" (at 154.94 90.09 0) (effects (font (size 1.27 1.27)) (justify left) hide))
  (property "Datasheet" "~" (at 154.94 85.09 0) (effects (font (size 1.27 1.27)) (justify left) hide)) (pin "1"))
 (wire (pts (xy 160.02 139.7) (xy 135.89 139.7)) (stroke (width 0) (type default)))
 (junction (at 135.89 139.7) (diameter 0) (color 0 0 0 0))
 (wire (pts (xy 160.02 147.32) (xy 128.27 147.32)) (stroke (width 0) (type default)))
 (junction (at 128.27 147.32) (diameter 0) (color 0 0 0 0))
 (wire (pts (xy 160.02 149.86) (xy 154.94 149.86)) (stroke (width 0) (type default)))
 (symbol (lib_id "power:GND") (at 154.94 149.86 270) (unit 1) (in_bom no) (on_board yes) (dnp no)
  (property "Reference" "#PWR1114" (at 154.94 153.86 90) (effects (font (size 1.27 1.27)) (justify left) hide))
  (property "Value" "GND" (at 151.34 150.16 90) (effects (font (size 1.27 1.27)) (justify right)))
  (property "Footprint" "" (at 154.94 154.86 0) (effects (font (size 1.27 1.27)) (justify left) hide))
  (property "Datasheet" "~" (at 154.94 149.86 0) (effects (font (size 1.27 1.27)) (justify left) hide)) (pin "1"))
 (wire (pts (xy 160.02 204.47) (xy 135.89 204.47)) (stroke (width 0) (type default)))
 (junction (at 135.89 204.47) (diameter 0) (color 0 0 0 0))
 (wire (pts (xy 160.02 212.09) (xy 128.27 212.09)) (stroke (width 0) (type default)))
 (junction (at 128.27 212.09) (diameter 0) (color 0 0 0 0))
 (wire (pts (xy 160.02 214.63) (xy 154.94 214.63)) (stroke (width 0) (type default)))
 (symbol (lib_id "power:GND") (at 154.94 214.63 270) (unit 1) (in_bom no) (on_board yes) (dnp no)
  (property "Reference" "#PWR1115" (at 154.94 218.63 90) (effects (font (size 1.27 1.27)) (justify left) hide))
  (property "Value" "GND" (at 151.34 214.93 90) (effects (font (size 1.27 1.27)) (justify right)))
  (property "Footprint" "" (at 154.94 219.63 0) (effects (font (size 1.27 1.27)) (justify left) hide))
  (property "Datasheet" "~" (at 154.94 214.63 0) (effects (font (size 1.27 1.27)) (justify left) hide)) (pin "1"))
 (hierarchical_label "SCK_MCU" (shape input) (at 30.48 48.26 180) (effects (font (size 1.27 1.27)) (justify right)))
 (symbol (lib_id "Device:R") (at 63.5 48.26 270) (unit 1) (in_bom yes) (on_board yes) (dnp no)
  (property "Reference" "R1103" (at 63.5 43.844 90) (effects (font (size 1.27 1.27))))
  (property "Value" "0R (33R if ringing)" (at 63.5 45.744 90) (effects (font (size 1.27 1.27))))
  (property "Footprint" "Resistor_SMD:R_0402_1005Metric" (at 63.5 53.26 0) (effects (font (size 1.27 1.27)) (justify left) hide))
  (property "Datasheet" "~" (at 63.5 48.26 0) (effects (font (size 1.27 1.27)) (justify left) hide)) (pin "1") (pin "2"))
 (wire (pts (xy 30.48 48.26) (xy 59.69 48.26)) (stroke (width 0) (type default)))
 (wire (pts (xy 67.31 48.26) (xy 135.89 48.26)) (stroke (width 0) (type default)))
 (wire (pts (xy 135.89 48.26) (xy 135.89 204.47)) (stroke (width 0) (type default)))
 (label "SCK" (at 135.89 64.77 0) (effects (font (size 1.27 1.27)) (justify left bottom)))
 (hierarchical_label "RCLK_MCU" (shape input) (at 30.48 55.88 180) (effects (font (size 1.27 1.27)) (justify right)))
 (symbol (lib_id "Device:R") (at 63.5 55.88 270) (unit 1) (in_bom yes) (on_board yes) (dnp no)
  (property "Reference" "R1104" (at 63.5 58.396 90) (effects (font (size 1.27 1.27))))
  (property "Value" "0R (33R if ringing)" (at 63.5 60.296 90) (effects (font (size 1.27 1.27))))
  (property "Footprint" "Resistor_SMD:R_0402_1005Metric" (at 63.5 60.88 0) (effects (font (size 1.27 1.27)) (justify left) hide))
  (property "Datasheet" "~" (at 63.5 55.88 0) (effects (font (size 1.27 1.27)) (justify left) hide)) (pin "1") (pin "2"))
 (wire (pts (xy 30.48 55.88) (xy 59.69 55.88)) (stroke (width 0) (type default)))
 (wire (pts (xy 67.31 55.88) (xy 128.27 55.88)) (stroke (width 0) (type default)))
 (wire (pts (xy 128.27 55.88) (xy 128.27 212.09)) (stroke (width 0) (type default)))
 (label "RCLK" (at 128.27 67.31 180) (effects (font (size 1.27 1.27)) (justify right bottom)))
 (hierarchical_label "SER" (shape input) (at 30.48 69.85 180) (effects (font (size 1.27 1.27)) (justify right)))
 (wire (pts (xy 30.48 69.85) (xy 160.02 69.85)) (stroke (width 0) (type default)))
 (wire (pts (xy 180.34 92.71) (xy 190.5 92.71)) (stroke (width 0) (type default)))
 (wire (pts (xy 190.5 92.71) (xy 190.5 114.3)) (stroke (width 0) (type default)))
 (wire (pts (xy 190.5 114.3) (xy 147.32 114.3)) (stroke (width 0) (type default)))
 (wire (pts (xy 147.32 114.3) (xy 147.32 134.62)) (stroke (width 0) (type default)))
 (wire (pts (xy 147.32 134.62) (xy 160.02 134.62)) (stroke (width 0) (type default)))
 (label "SR1" (at 157.48 114.3 0) (effects (font (size 1.27 1.27)) (justify left bottom)))
 (wire (pts (xy 180.34 157.48) (xy 190.5 157.48)) (stroke (width 0) (type default)))
 (wire (pts (xy 190.5 157.48) (xy 190.5 177.8)) (stroke (width 0) (type default)))
 (wire (pts (xy 190.5 177.8) (xy 147.32 177.8)) (stroke (width 0) (type default)))
 (wire (pts (xy 147.32 177.8) (xy 147.32 199.39)) (stroke (width 0) (type default)))
 (wire (pts (xy 147.32 199.39) (xy 160.02 199.39)) (stroke (width 0) (type default)))
 (label "SR2" (at 157.48 177.8 0) (effects (font (size 1.27 1.27)) (justify left bottom)))
 (no_connect (at 180.34 222.25))
 (text "Chain: SER -> U_A -> U_B -> U_C. QA..QH of U_A drive G_A1..G_A8 (limbs L1, L2), U_B -> L3, L4, U_C -> L5, L6." (at 230 30 0) (effects (font (size 1.27 1.27)) (justify left bottom)))
 (text "OE is tied to GND: outputs are always enabled. The gate guard on every channel (CAC / RPD / BAT54) replaces the old keep-alive output-enable circuit." (at 230 36 0) (effects (font (size 1.27 1.27)) (justify left bottom))))
